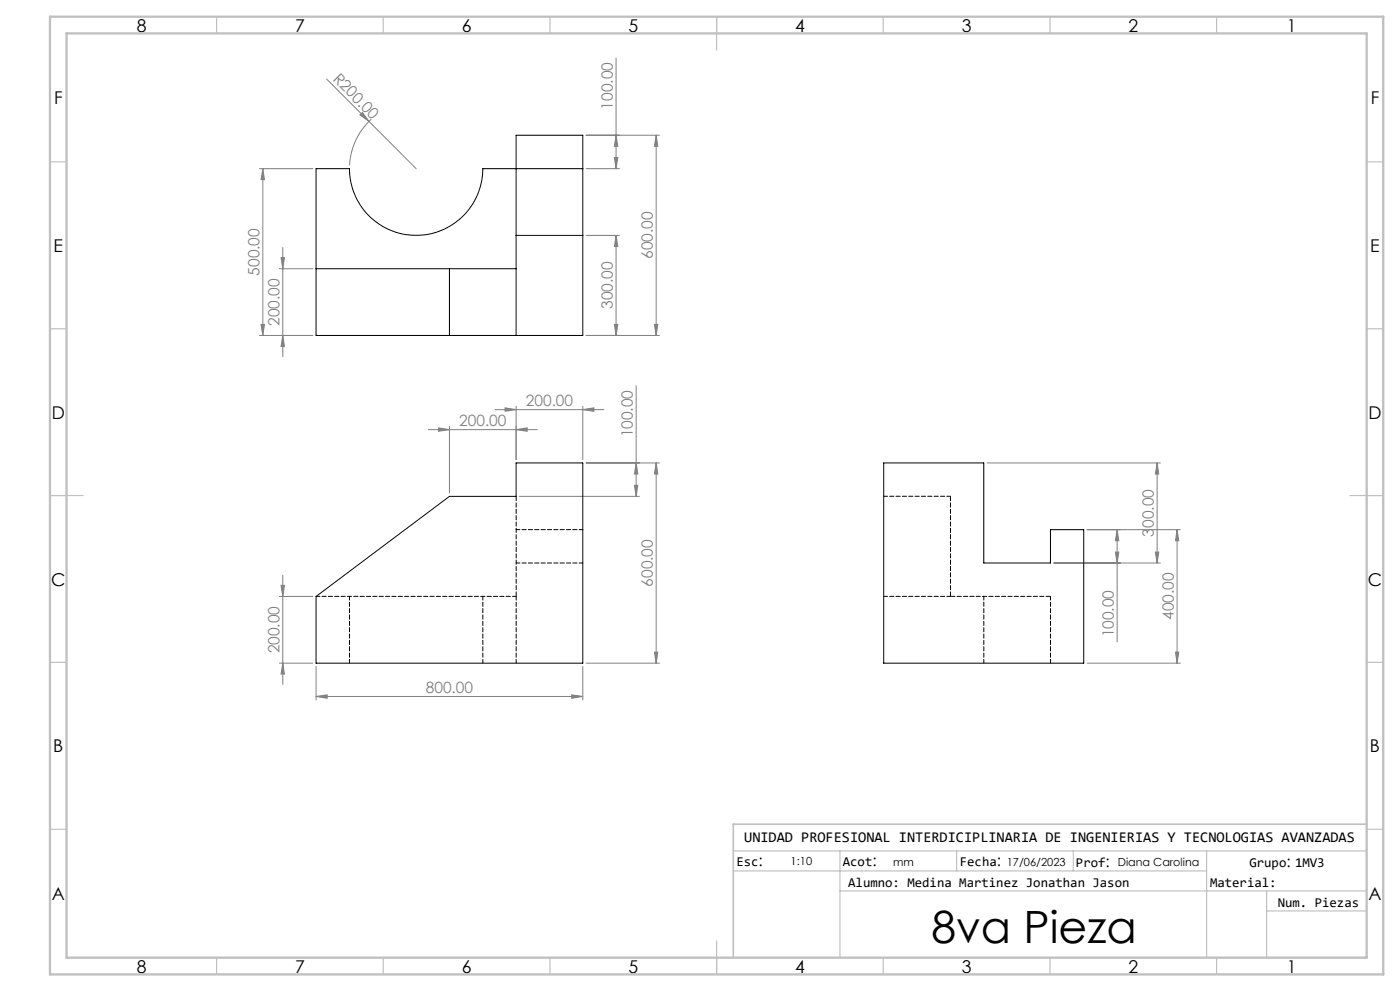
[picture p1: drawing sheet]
<svg xmlns="http://www.w3.org/2000/svg" width="420mm" height="297mm" viewBox="0 0 420 297" stroke-linecap="round" stroke-linejoin="round" font-family="sans-serif">
<g fill="none" stroke="#808080" stroke-width=".3">
<path d="M184.8 17.4v33.1M98 23.7l12.7 12.7M108.7 33.7l2 2.7-2.7-2zM110.7 36.4l14.1 14.1M111.4 35.7a20.1 20.1 0 0 0-6.6 13.8M77.8 50.5h16M78.8 50.5v50M78.8 50.5l.5 3.3h-1zM175.8 50.5h10M175.8 40.5h22M184.3 47.2h1l-.5 3.3zM184.8 40.5l.5 3.3h-1z"/>
<path d="M196.8 40.5v60M196.8 40.5l.5 3.3h-1zM84.3 77.2h1l-.5 3.3zM84.8 74.2v32.7M175.8 70.6h10M184.8 70.6v29.9M184.8 70.6l.5 3.2h-1zM78.3 97.2h1l-.5 3.3zM83.8 80.5h10M184.3 97.2h1l-.5 3.3zM196.3 97.2h1l-.5 3.3zM77.8 100.5h16"/>
<path d="M84.8 100.5l.5 3.4h-1zM175.8 100.5h22M190.9 115.6v33.2M128.5 128.8h32.7M131.6 128.2l3.2 .6-3.2 .5zM134.8 127.7v20M148.5 122.8h32.7M151.5 122.2l3.3 .6-3.3 .5zM154.8 121.7v16.1M154.8 128.8l3.4-.6v1.1zM174.8 122.8l3.4-.6v1.1zM174.8 121.7v16.1"/>
<path d="M175.8 138.7h22M190.9 138.7l.4 3.4h-1zM196.8 138.7v60.1M196.8 138.7l.5 3.4h-1zM296.1 138.7h52M347.1 138.7l.5 3.4h-1zM347.1 138.7v30M155.8 148.8h36M190.3 145.4h1l-.4 3.4zM335.1 158.7l.5 3.4h-1zM335.1 158.7v33.7M353.1 158.7l.5 3.4h-1z"/>
<path d="M353.1 158.7v40.1M354.1 158.7h-28M83.8 178.7h10M84.3 175.4h1l-.5 3.3zM84.8 172.4v32.7M316.1 168.7h32M334.6 165.4h1l-.5 3.3zM346.6 165.4h1l-.5 3.3zM83.8 198.8h10M84.8 198.8l.5 3.2h-1zM94.8 199.7v10.1M174.8 199.7v10.1"/>
<path d="M175.8 198.8h22M196.3 195.4h1l-.5 3.4zM326.1 198.8h28M352.6 195.4h1l-.5 3.4zM94.8 208.7l3.3-.5v1.1zM94.8 208.7h80M171.5 208.2l3.3 .5-3.3 .6z"/>
</g>
<g fill="none" stroke="#c0c0c0" stroke-width=".35">
<path d="M65 5v5M115 5v5M165 5v5M215 5v10M265 5v5M315 5v5M365 5v5M15 48.5h5M410 48.5h5M15 98.5h5M410 98.5h5M15 148.5h10"/>
<path d="M405 148.5h10M15 198.5h5M410 198.5h5M15 248.5h5M220 255h190M252 255v32M287 255v6M322 255v6M362 255v32M410 248.5h5M220 261h142M252 267h158"/>
<path d="M380 273h30M380 267v20M65 287v5M115 287v5M165 287v5M215 282v10M265 287v5M315 287v5M365 287v5"/>
</g>
<path d="M410 247h-190v40" fill="none" stroke="#c0c0c0" stroke-width=".5"/>
<path d="M15 5h400v287h-400zM20 10h390v277h-390z" fill="none" stroke="#c0c0c0" stroke-width=".7"/>
<g fill="#808080">
<path d="M108 34.4l.7-.7 2 2.7z"/>
<path d="M171.5 208.2l3.3 .5-3.3 .6zM94.8 208.7l3.3-.5v1.1zM174.8 122.8l3.4-.6v1.1zM151.5 122.2l3.3 .6-3.3 .5z"/>
<path d="M131.6 128.2l3.2 .6-3.2 .5zM154.8 128.8l3.4-.6v1.1z"/>
<path d="M352.6 195.4h1l-.5 3.4zM353.1 158.7l.5 3.4h-1z"/>
<path d="M196.3 195.4h1l-.5 3.4zM196.8 138.7l.5 3.4h-1zM84.8 198.8l.5 3.2h-1zM84.3 175.4h1l-.5 3.3zM190.3 145.4h1l-.4 3.4zM190.9 138.7l.4 3.4h-1zM78.3 97.2h1l-.5 3.3zM78.8 50.5l.5 3.3h-1zM84.8 100.5l.5 3.4h-1zM84.3 77.2h1l-.5 3.3zM184.3 47.2h1l-.5 3.3zM184.8 40.5l.5 3.3h-1zM196.3 97.2h1l-.5 3.3zM196.8 40.5l.5 3.3h-1z"/>
<path d="M184.8 70.6l.5 3.2h-1zM184.3 97.2h1l-.5 3.3z"/>
<path d="M335.1 158.7l.5 3.4h-1zM334.6 165.4h1l-.5 3.3zM347.1 138.7l.5 3.4h-1zM346.6 165.4h1l-.5 3.3z"/>
</g>
<path d="M174.8 50.5h-29.9a20 20 0 0 1-20.1 20 20 20 0 0 1-20-20h-10v50h80v-60h-20v60M154.8 70.6h20M94.8 80.5h60M134.8 80.5v20M265.1 138.7h30v30h20v-10h10v40.1h-60zM94.8 178.7l40-29.9h20v-10.1h20v60.1h-80z" fill="none" stroke="#000" stroke-width=".3"/>
<path d="M154.9 148.7v30M285.1 148.7v30M285.1 178.7h30" fill="none" stroke="#000" stroke-width=".3" stroke-dasharray="1.3 .6" stroke-dashoffset="-.1"/>
<path d="M174.9 158.7h-20M265.1 148.7h20M154.9 178.7h-60M174.9 168.7h-20M265.1 178.7h20M295.1 178.7v20M104.9 198.7v-20M144.9 198.7v-20M154.9 198.7v-20M315.1 198.7v-20" fill="none" stroke="#000" stroke-width=".3" stroke-dasharray="1.3 .6" stroke-dashoffset=".2"/>
<text font-size="13.3" x="279.4" y="282.7">8va Pieza</text>
<g font-size="5.3">
<text x="41" y="9.5">8</text>
<text x="88.5" y="9.5">7</text>
<text x="138.5" y="9.5">6</text>
<text x="188.5" y="9.5">5</text>
<text x="238.5" y="9.5">4</text>
<text x="288.5" y="9.5">3</text>
<text x="338.5" y="9.5">2</text>
<text x="386" y="9.5">1</text>
<text x="16.2" y="31.3">F</text>
<text x="411.2" y="31.3">F</text>
<text x="16.1" y="75.5">E</text>
<text x="411.1" y="75.5">E</text>
<text x="15.5" y="125.5">D</text>
<text x="410.5" y="125.5">D</text>
<text x="15.4" y="175.5">C</text>
<text x="410.4" y="175.5">C</text>
<text x="16" y="225.5">B</text>
<text x="411" y="225.5">B</text>
<text x="15.5" y="269.8">A</text>
<text x="410.5" y="269.8">A</text>
<text x="41" y="291.5">8</text>
<text x="88.5" y="291.5">7</text>
<text x="138.5" y="291.5">6</text>
<text x="188.5" y="291.5">5</text>
<text x="238.5" y="291.5">4</text>
<text x="288.5" y="291.5">3</text>
<text x="338.5" y="291.5">2</text>
<text x="386" y="291.5">1</text>
</g>
<g font-size="4.7" fill="#808080">
<text x="99.6" y="23.9" transform="rotate(45 99.6 23.9)">R200.00</text>
<text x="183.8" y="32.9" transform="rotate(-90 183.8 32.9)">100.00</text>
<text x="195.8" y="77.6" transform="rotate(-90 195.8 77.6)">600.00</text>
<text x="77.8" y="82.6" transform="rotate(-90 77.8 82.6)">500.00</text>
<text x="183.8" y="92.6" transform="rotate(-90 183.8 92.6)">300.00</text>
<text x="83.8" y="97.6" transform="rotate(-90 83.8 97.6)">200.00</text>
<text x="157.7" y="121.7">200.00</text>
<text x="137.7" y="127.7">200.00</text>
<text x="189.8" y="131.1" transform="rotate(-90 189.8 131.1)">100.00</text>
<text x="346.1" y="160.8" transform="rotate(-90 346.1 160.8)">300.00</text>
<text x="195.8" y="175.8" transform="rotate(-90 195.8 175.8)">600.00</text>
<text x="352.1" y="185.8" transform="rotate(-90 352.1 185.8)">400.00</text>
<text x="334.1" y="191" transform="rotate(-90 334.1 191)">100.00</text>
<text x="83.8" y="195.8" transform="rotate(-90 83.8 195.8)">200.00</text>
<text x="127.7" y="207.7">800.00</text>
</g>
<g font-size="4.7">
<text x="227.6" y="259.5">:</text>
<text x="261.7" y="259.5">:</text>
<text x="299" y="259.5">:</text>
<text x="331.7" y="259.9">:</text>
<text x="385.9" y="259.9">:</text>
</g>
<text font-size="4.4" x="223.3" y="252.5">UNIDAD PROFESIONAL INTERDICIPLINARIA DE INGENIERIAS Y TECNOLOGIAS AVANZADAS</text>
<g font-size="4">
<text x="220.9" y="259.4">Esc</text>
<text x="252.9" y="259.4">Acot</text>
<text x="287.9" y="259.4">Fecha</text>
<text x="322.8" y="259.9">Prof</text>
<text x="374.8" y="259.9">Grupo 1MV3</text>
<text x="254.5" y="265.7">Alumno: Medina Martinez Jonathan Jason</text>
<text x="363" y="265.7">Material:</text>
<text x="383.3" y="271.7">Num. Piezas</text>
</g>
<g font-size="3.3">
<text x="237.2" y="259.3">1:10</text>
<text x="267.9" y="259.5">mm</text>
<text x="302" y="259.5">17/06/2023</text>
<text x="335.3" y="259.5">Diana Carolina</text>
</g>
</svg>
